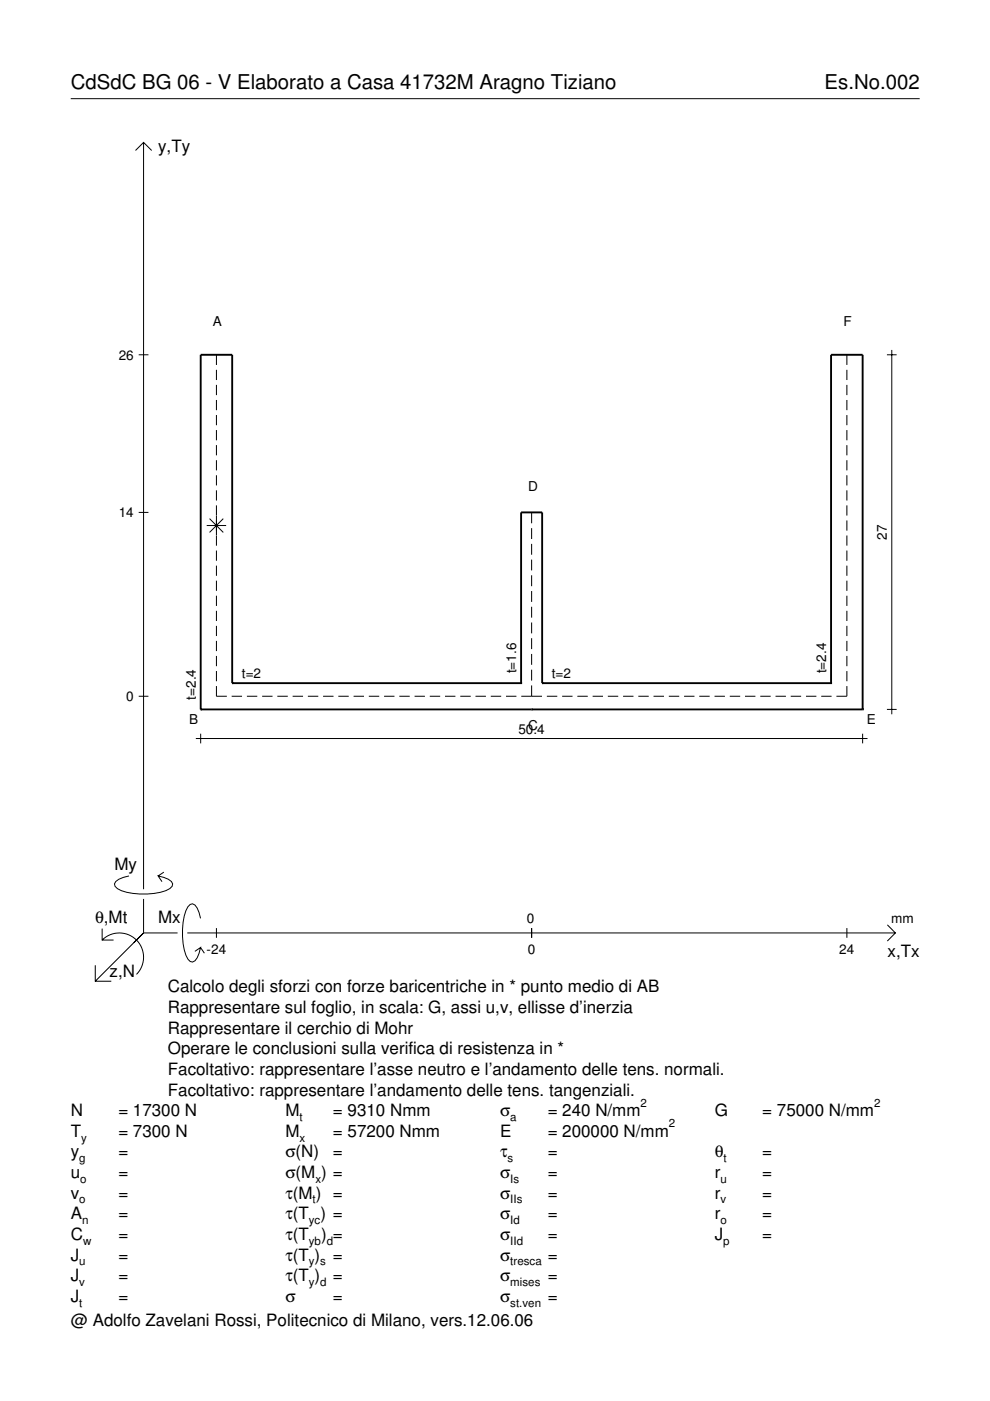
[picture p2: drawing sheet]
<svg xmlns="http://www.w3.org/2000/svg" width="210mm" height="297mm" viewBox="0 0 210 297" stroke-linecap="round" stroke-linejoin="round" font-family="sans-serif">
<g fill="none" stroke="#000" stroke-width=".21">
<path d="M15 20.9h180M28.7 31.9l1.7-1.7 1.8 1.7M30.4 30.2v158.3M29.4 75.2h2.1M45.9 75.2v2.2M45.9 78.4v2.2M179.6 75.2v2.2M179.6 78.4v2.2M188 75.2h2.1M189.1 74.2v77.2M45.9 81.6v2.2M45.9 84.8v2.2"/>
<path d="M45.9 88v2.2M45.9 91.2v2.2M45.9 94.4v2.1M45.9 97.6v2.1M179.6 81.6v2.2M179.6 84.8v2.2M179.6 88v2.2M179.6 91.2v2.2M179.6 94.4v2.1M179.6 97.6v2.1M29.4 108.6h2.1M43.8 111.4h4.1"/>
<path d="M44.4 110l2.9 2.9M45.9 100.8v2.1M45.9 104v2.1M45.9 107.2v8.5M45.9 116.7v2.2M45.9 119.9v2.2M47.3 110l-2.9 2.9M112.7 108.6v2.3M112.7 112v2.3M112.7 115.3v2.3M112.7 118.6v2.3M179.6 100.8v2.1"/>
<path d="M179.6 104v2.1M179.6 107.2v2.1M179.6 110.3v2.2M179.6 113.5v2.2M179.6 116.7v2.2M179.6 119.9v2.2M45.9 123.1v2.2M45.9 126.3v2.2M45.9 129.5v2.2M45.9 132.7v2.2M45.9 135.9v2.1M45.9 139.1v2.1"/>
<path d="M112.7 122v2.3M112.7 125.3v2.3M112.7 128.6v2.4M112.7 132v2.3M112.7 135.3v2.3M112.7 138.7v2.3M179.6 123.1v2.2M179.6 126.3v2.2M179.6 129.5v2.2M179.6 132.7v2.2M179.6 135.9v2.1M179.6 139.1v2.1"/>
<path d="M29.4 147.6h2.1M41.5 156.6h142.4M42.5 155.6v2M45.9 145.5v2.1h2.2M45.9 142.3v2.1M49.1 147.6h2.2M52.3 147.6h2.2M55.6 147.6h2.2M58.8 147.6h2.2M62 147.6h2.2M65.3 147.6h2.2M68.5 147.6h2.2"/>
<path d="M71.7 147.6h2.2M75 147.6h2.2M78.2 147.6h2.2M81.4 147.6h2.2M84.7 147.6h2.2M87.9 147.6h2.2M91.1 147.6h2.2M94.4 147.6h2.2M97.6 147.6h2.2M100.8 147.6h2.2M104.1 147.6h2.2M107.3 147.6h2.2"/>
<path d="M110.5 147.6h4.4M112.7 142v2.3M112.7 145.3v2.3M115.9 147.6h2.3M119.2 147.6h2.2M122.4 147.6h2.2M125.6 147.6h2.2M128.9 147.6h2.2M132.1 147.6h2.2M135.3 147.6h2.2M138.6 147.6h2.2M141.8 147.6h2.2"/>
<path d="M145 147.6h2.2M148.3 147.6h2.2M151.5 147.6h2.2M154.7 147.6h2.2M158 147.6h2.2M161.2 147.6h2.2M164.4 147.6h2.2M167.7 147.6h2.2M170.9 147.6h2.2M174.1 147.6h2.2M179.6 145.5v2.1h-2.3M179.6 142.3v2.1"/>
<path d="M182.9 155.6v2M188 150.4h2.1M21.7 199.3a5.1 5.1 0 0 1 7.2 0 5.1 5.1 0 0 1 0 7.3M21.7 196.9v2.4h2.4M27.3 185.7a3.6 3.6 0 0 0-3 1.7l.1 .5a5.6 5.6 0 0 0 3.8 1.5 13.4 13.4 0 0 0 7.8-1l.5-.5 .1-.5a3.6 3.6 0 0 0-3.1-1.7l.8 1.2M30.4 190.6v7.2M30.4 197.8l-10.2 10.2M30.4 197.8h7.2M34.7 184.9l-1.2 .8M39.7 197.8h150.1M42.5 194.7a3.6 3.6 0 0 0-1.7-3.1l-.5 .2a5.7 5.7 0 0 0-1.5 3.7 13.3 13.3 0 0 0 1 7.9l.5 .5 .5 .1a3.6 3.6 0 0 0 1.7-3.1l-1.2 .8M45.9 196.8v2"/>
<path d="M112.7 196.8v2M179.6 196.8v2M188.1 196.1l1.7 1.7-1.7 1.7M20.2 204.7v3.3h3.4M42.5 200.9l.8 1.2"/>
</g>
<g fill="none" stroke="#000" stroke-width=".4">
<path d="M42.5 150.4h.1M42.5 150.4h140.4M49.2 144.8h.1M49.2 144.8v-69.6h-6.7v75.2M49.2 144.8h61.3M110.5 144.8h.1M110.5 144.8v-36.2h4.4v36.2M112.7 150.4h.1M114.9 144.8h.1M114.9 144.8h61.3M176.2 144.8h.1M176.2 144.8v-69.6h6.7v75.2"/>
<path d="M182.9 150.4h.1"/>
</g>
<g font-size="4.3">
<text x="15" y="18.9">CdSdC BG 06 - V Elaborato a Casa 41732M Aragno Tiziano</text>
<text x="174.8" y="18.9">Es.No.002</text>
</g>
<g font-size="3.6">
<text x="33.5" y="32.3">y,Ty</text>
<text x="24.3" y="184.4">My</text>
<text x="20.1" y="195.7">θ,Mt</text>
<text x="33.5" y="195.7">Mx</text>
<text x="188.2" y="203">x,Tx</text>
<text x="23.2" y="207.1">z,N</text>
<text x="35.6" y="210.4">Calcolo degli sforzi con forze baricentriche in * punto medio di AB</text>
<text x="35.6" y="214.8">Rappresentare sul foglio, in scala: G, assi u,v, ellisse d’inerzia</text>
<text x="35.6" y="219.2">Rappresentare il cerchio di Mohr</text>
<text x="35.6" y="223.5">Operare le conclusioni sulla verifica di resistenza in *</text>
<text x="35.6" y="227.9">Facoltativo: rappresentare l’asse neutro e l’andamento delle tens. normali.</text>
<text x="35.6" y="232.3">Facoltativo: rappresentare l’andamento delle tens. tangenziali.</text>
<text x="15" y="236.7">N</text>
<text x="25.1" y="236.7">= 17300 N</text>
<text x="60.5" y="236.7">M</text>
<text x="70.6" y="236.7">= 9310 Nmm</text>
<text x="106" y="236.7">σ</text>
<text x="116.1" y="236.7">= 240 N/mm</text>
<text x="151.5" y="236.7">G</text>
<text x="161.6" y="236.7">= 75000 N/mm</text>
<text x="15" y="241">T</text>
<text x="15" y="245.4">y</text>
<text x="25.1" y="241">= 7300 N</text>
<text x="25.1" y="245.4">=</text>
<text x="60.5" y="241">M</text>
<text x="60.5" y="245.4">σ(N)</text>
<text x="70.6" y="241">= 57200 Nmm</text>
<text x="70.6" y="245.4">=</text>
<text x="106" y="241">E</text>
<text x="106" y="245.4">τ</text>
<text x="116.1" y="241">= 200000 N/mm</text>
<text x="116.1" y="245.4">=</text>
<text x="151.5" y="245.4">θ</text>
<text x="161.6" y="245.4">=</text>
<text x="15" y="249.8">u</text>
<text x="25.1" y="249.8">=</text>
<text x="60.5" y="249.8">σ(M ) =</text>
<text x="106" y="249.8">σ</text>
<text x="116.1" y="249.8">=</text>
<text x="151.5" y="249.8">r</text>
<text x="161.6" y="249.8">=</text>
<text x="15" y="254.2">v</text>
<text x="25.1" y="254.2">=</text>
<text x="60.5" y="254.2">τ(M ) =</text>
<text x="106" y="254.2">σ</text>
<text x="116.1" y="254.2">=</text>
<text x="151.5" y="254.2">r</text>
<text x="161.6" y="254.2">=</text>
<text x="15" y="258.5">A</text>
<text x="15" y="262.9">C</text>
<text x="25.1" y="258.5">=</text>
<text x="25.1" y="262.9">=</text>
<text x="60.5" y="258.5">τ(T ) =</text>
<text x="60.5" y="262.9">τ(T</text>
<text x="68.1" y="262.9">) =</text>
<text x="106" y="258.5">σ</text>
<text x="106" y="262.9">σ</text>
<text x="116.1" y="258.5">=</text>
<text x="116.1" y="262.9">=</text>
<text x="151.5" y="258.5">r</text>
<text x="151.5" y="262.9">J</text>
<text x="161.6" y="258.5">=</text>
<text x="161.6" y="262.9">=</text>
<text x="15" y="267.3">J</text>
<text x="25.1" y="267.3">=</text>
<text x="60.5" y="267.3">τ(T )</text>
<text x="70.6" y="267.3">=</text>
<text x="106" y="267.3">σ</text>
<text x="116.1" y="267.3">=</text>
<text x="15" y="271.7">J</text>
<text x="25.1" y="271.7">=</text>
<text x="60.5" y="271.7">τ(T )</text>
<text x="70.6" y="271.7">=</text>
<text x="106" y="271.7">σ</text>
<text x="116.1" y="271.7">=</text>
<text x="15" y="281.2">@ Adolfo Zavelani Rossi, Politecnico di Milano, vers.12.06.06</text>
<text x="15" y="276">J</text>
<text x="25.1" y="276">=</text>
<text x="60.5" y="276">σ</text>
<text x="70.6" y="276">=</text>
<text x="106" y="276">σ</text>
<text x="116.1" y="276">=</text>
</g>
<g font-size="2.9">
<text x="45.1" y="69.1">A</text>
<text x="178.8" y="69.1">F</text>
<text x="25.2" y="76.2">26</text>
<text x="112" y="104.1">D</text>
<text x="25.2" y="109.6">14</text>
<text x="188" y="114.4" transform="rotate(-90 188 114.4)">27</text>
<text x="51.3" y="143.8">t=2</text>
<text x="109.5" y="142.8" transform="rotate(-90 109.5 142.8)">t=1.6</text>
<text x="117" y="143.8">t=2</text>
<text x="175.2" y="142.8" transform="rotate(-90 175.2 142.8)">t=2.4</text>
<text x="26.8" y="148.6">0</text>
<text x="41.5" y="148.4" transform="rotate(-90 41.5 148.4)">t=2.4</text>
<text x="40.1" y="153.5">B</text>
<text x="109.9" y="155.6">50.4</text>
<text x="112" y="154.8">C</text>
<text x="183.8" y="153.5">E</text>
<text x="111.7" y="195.7">0</text>
<text x="189" y="195.7">mm</text>
<text x="43.8" y="202.2">-24</text>
<text x="111.9" y="202.2">0</text>
<text x="178" y="202.2">24</text>
</g>
<g font-size="2.4">
<text x="63.5" y="237.7">t</text>
<text x="108.2" y="237.7">a</text>
<text x="135.8" y="234.7">2</text>
<text x="141.8" y="239">2</text>
<text x="185.3" y="234.7">2</text>
<text x="17.2" y="242">y</text>
<text x="63.5" y="242">x</text>
<text x="16.8" y="246.4">g</text>
<text x="17" y="250.8">o</text>
<text x="66.9" y="250.8">x</text>
<text x="107.6" y="246.4">s</text>
<text x="108.2" y="250.8">Is</text>
<text x="152.7" y="250.8">u</text>
<text x="153.4" y="246.4">t</text>
<text x="16.8" y="255.2">o</text>
<text x="66.3" y="255.2">t</text>
<text x="108.2" y="255.2">IIs</text>
<text x="152.7" y="255.2">v</text>
<text x="17.4" y="259.5">n</text>
<text x="17.6" y="263.9">w</text>
<text x="65.5" y="259.5">yc</text>
<text x="65.5" y="263.9">yb d</text>
<text x="108.2" y="259.5">Id</text>
<text x="108.2" y="263.9">IId</text>
<text x="152.7" y="259.5">o</text>
<text x="153.3" y="263.9">p</text>
<text x="16.8" y="268.3">u</text>
<text x="65.5" y="268.3">y s</text>
<text x="108.2" y="268.3">tresca</text>
<text x="16.8" y="272.7">v</text>
<text x="65.5" y="272.7">y d</text>
<text x="108.2" y="272.7">mises</text>
<text x="16.8" y="277">t</text>
<text x="108.2" y="277">st.ven</text>
</g>
</svg>
